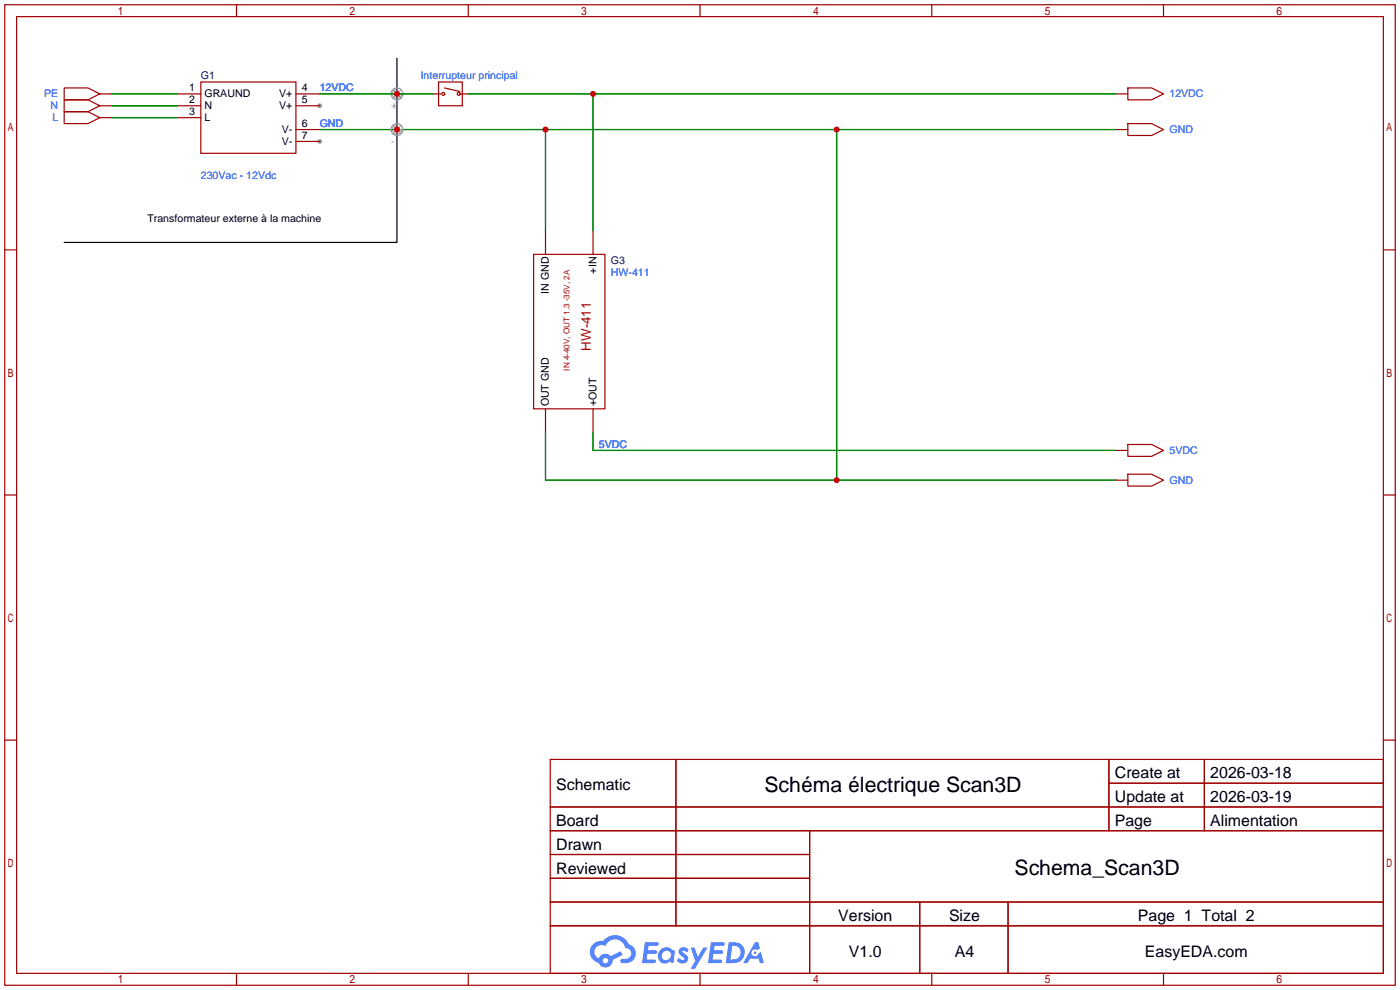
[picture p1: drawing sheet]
<svg xmlns="http://www.w3.org/2000/svg" width="299mm" height="212mm" viewBox="0 0 299 212" stroke-linecap="round" stroke-linejoin="round" font-family="sans-serif">
<g fill="#999">
<circle cx="68.3" cy="22.6" r=".51"/>
<circle cx="68.3" cy="30.2" r=".51"/>
</g>
<g fill="none" stroke="#a10000" stroke-width=".25">
<path d="M1 1h297.2v209.6h-297.2zM3.6 3.6h292.1v204.4h-292.1zM50.5 1v2.6M100.1 1v2.6M149.6 1v2.6M199.1 1v2.6M248.7 1v2.6M1 53.4h2.6M295.7 53.4h2.5M1 105.8h2.6M295.7 105.8h2.5M1 158.2h2.6"/>
<path d="M295.7 158.2h2.5M117.6 162.3h178.1v45.7h-178.1zM117.6 172.5h178.1M117.6 177.5h178.1M144.5 162.3v35.6M173 177.5v30.5M237 162.3v15.2M237 167.4h58.7M257.4 162.3v15.2M117.6 182.6h55.4M117.6 192.8h178.1M117.6 187.7h55.4"/>
<path d="M117.6 197.9h178.1M196.6 192.8v15.2M215.4 192.8v15.2M50.5 208v2.6M100.1 208v2.6M149.6 208v2.6M199.1 208v2.6M248.7 208v2.6"/>
</g>
<g fill="#5487ff">
<path d="M145.3 202.7a1.3 1.3 0 0 1 1.9 .3l-.4 .6a.54 .54 0 0 0-.9-.2l.1 .2a1.34 1.34 0 0 1 .9 1.8 1.47 1.47 0 0 1-2.3-.1l.5-.6 .8 .5a.31 .31 0 0 0 .4-.3 .31 .31 0 0 0-.3-.4 1.12 1.12 0 0 1-.7-1.8z"/>
<path d="M147.6 202.5h.9l.6 2 1.2-2h.9l-2.7 4.6h-.9l1-1.7z"/>
<path d="M137.8 201.4h1.7a1.31 1.31 0 0 1 1.2 .2 .4 .4 0 0 1-.3 .5l-1.8 .1-.1 .9h1.6a.4 .4 0 0 1 .4 .4 .4 .4 0 0 1-.5 .4h-1.6l-.2 1.2h1.4a.46 .46 0 0 1 .5 0 .46 .46 0 0 1 .1 .5l-.4 .2h-2.6z"/>
<path d="M151.9 201.4h1.7a1.32 1.32 0 0 1 1.2 .2 .39 .39 0 0 1-.3 .5l-1.8 .1-.1 .9h1.6a.4 .4 0 0 1 .4 .4 .4 .4 0 0 1-.4 .4h-1.7l-.2 1.2h1.4a.46 .46 0 0 1 .5 0 .46 .46 0 0 1 .1 .5l-.4 .2h-2.6z"/>
<path d="M161.3 201.4h.8l.3 1.3-.6 .4a.75 .75 0 0 0-1.1 .3 .75 .75 0 0 0 .5 1 .75 .75 0 0 0 .9-.7l.5-.2 .6 2.3h-.8l-.3-.9h-1.8l-.5 .9h-1z"/>
<path d="M155.7 201.4l-.6 4.4h1.5a2.27 2.27 0 0 0 2.6-2.2 2.27 2.27 0 0 0-2.7-2.2zM156.5 202.1a1.5 1.5 0 0 1 1.8 1.6 1.5 1.5 0 0 1-1.9 1.4h-.3z"/>
<path d="M141.2 203a1.6 1.6 0 0 0-.3 2.3 1.6 1.6 0 0 0 2.3 .2l.7 .3 .3-2.4-.1-.3-.5-.1a1.58 1.58 0 0 0-2.4 0zM141.8 203.5a.98 .98 0 0 1 1.6 .4 .98 .98 0 0 1-1.1 1.3 .94 .94 0 0 1-.9-.7 .94 .94 0 0 1 .4-1z"/>
<path d="M126.8 201.8a2.37 2.37 0 0 0 1.1 4 1.54 1.54 0 0 0 1.8 1 1.54 1.54 0 0 0 1.2-1.6l2.2-1.1-.5-.8-2 1a1.57 1.57 0 0 0-2.7 .5 1.5 1.5 0 0 1-.7-2.1 1.5 1.5 0 0 1 2.2-.5 2.23 2.23 0 0 1 2.3-1.4 2.23 2.23 0 0 1 2 1.8 1.16 1.16 0 0 1 1.2 1.1 1.16 1.16 0 0 1-1.1 1.2h-.7a.47 .47 0 0 0-.5 .4 .47 .47 0 0 0 .4 .5 2.17 2.17 0 0 0 2.5-.9 2.17 2.17 0 0 0-.3-2.7l-.8-.4a3.2 3.2 0 0 0-5.5-.7l-1.1 .1zM128.8 205.3a.6 .6 0 0 1 1.2 0 .6 .6 0 0 1-1.2 0z"/>
<circle cx="161.4" cy="203.6" r=".28"/>
</g>
<g fill="none" stroke="#a10000" stroke-width=".25">
<path d="M13.7 18.8h5.1l2.5 1.3-2.5 1.2h-5.1zM42.9 17.5h20.3v15.3h-20.3zM93.7 17.5h5.1v5.1h-5.1zM95 18.8l3.3 .8M241 18.8h5.1l2.6 1.3-2.6 1.2h-5.1zM13.7 23.9h5.1l2.5 1.2-2.5 1.3h-5.1zM13.7 21.3h5.1l2.5 1.3-2.5 1.3h-5.1zM21.3 20.1h2.6M21.3 22.6h2.6M21.3 25.1h2.6M37.8 20.1h5.1M37.8 22.6h5.1"/>
<path d="M37.8 25.1h5.1M63.2 20.1h5.1M63.2 22.6h5.1M63.2 27.7h5.1M63.2 30.2h5.1M238.5 20.1h2.5M238.5 27.7h2.5M241 26.4h5.1l2.6 1.3-2.6 1.3h-5.1zM114 54.4h15.3v33h-15.3zM116.6 49.3v5.1M126.7 49.3v5.1M116.6 87.4v5.1"/>
<path d="M126.7 87.4v5.1M238.5 96.3h2.5M241 95h5.1l2.6 1.3-2.6 1.2h-5.1zM238.5 102.6h2.5M241 101.3h5.1l2.6 1.3-2.6 1.3h-5.1z"/>
<circle cx="94.7" cy="20.1" r=".32"/>
<circle cx="98" cy="20.1" r=".32"/>
</g>
<path d="M23.9 20.1h13.9M23.9 22.6h13.9M23.9 25.1h13.9M68.3 20.1h24.2M68.3 27.7h170.2M100.1 20.1h138.4M116.6 27.7v21.6M126.7 20.1v29.2M178.8 27.7v74.9M116.6 92.5v10.1h121.9M126.7 92.5v3.8h111.8" fill="none" stroke="#008700" stroke-width=".25"/>
<path d="M84.8 12.4v39.4h-71.1" fill="none" stroke="#000" stroke-width=".25"/>
<g fill="none" stroke="#999" stroke-width=".25">
<path d="M84.8 27.7h1.3M84.8 20.1h1.3"/>
<circle cx="84.8" cy="27.7" r="1.27"/>
<circle cx="84.8" cy="20.1" r="1.27"/>
</g>
<path d="M83.9 19.2l1.8 1.8M84.8 18.8l-1.2 1.3 1.2 1.2 1.3-1.2M85.7 19.2l-1.8 1.8M83.9 26.8l1.8 1.8M84.8 26.4l-1.2 1.3 1.2 1.3 1.3-1.3M85.7 26.8l-1.8 1.8" fill="none" stroke="#999" stroke-width=".21"/>
<path d="M92.5 20.1h1.7M98.3 20.1h1.8" fill="none" stroke="#870000" stroke-width=".25"/>
<g fill="#c00">
<circle cx="178.8" cy="27.7" r=".63"/>
<circle cx="178.8" cy="102.6" r=".63"/>
<circle cx="116.6" cy="27.7" r=".63"/>
<circle cx="84.8" cy="27.7" r=".63"/>
<circle cx="84.8" cy="20.1" r=".63"/>
<circle cx="126.7" cy="20.1" r=".63"/>
</g>
<g font-size="4.5">
<text x="163.4" y="169.2">Schéma électrique Scan3D</text>
<text x="216.8" y="187">Schema_Scan3D</text>
</g>
<g font-size="3.4">
<text x="238.3" y="166.4">Create at</text>
<text x="258.7" y="166.4">2026-03-18</text>
<text x="118.9" y="168.9">Schematic</text>
<text x="238.3" y="171.4">Update at</text>
<text x="258.7" y="171.4">2026-03-19</text>
<text x="118.9" y="176.5">Board</text>
<text x="238.3" y="176.5">Page</text>
<text x="258.7" y="176.5">Alimentation</text>
<text x="118.9" y="181.6">Drawn</text>
<text x="118.9" y="186.7">Reviewed</text>
<text x="179.2" y="196.8">Version</text>
<text x="202.8" y="196.8">Size</text>
<text x="243.2" y="196.8">Page 1 Total 2</text>
<text x="181.4" y="204.5">V1.0</text>
<text x="204.1" y="204.5">A4</text>
<text x="244.7" y="204.5">EasyEDA.com</text>
</g>
<text font-size="2.8" fill="#a00000" x="126.3" y="74.9" transform="rotate(-90 126.3 74.9)">HW-411</text>
<g font-size="2.3" fill="#000080">
<text x="42.9" y="17">G1</text>
<text x="130.6" y="56.4">G3</text>
</g>
<text font-size="2.3" fill="#03f" x="89.9" y="17">Interrupteur principal</text>
<g font-size="2.3" fill="#00f">
<text x="9.4" y="20.8">PE</text>
<text x="10.8" y="23.3">N</text>
<text x="68.3" y="19.5">12VDC</text>
<text x="249.9" y="20.8">12VDC</text>
<text x="11.2" y="25.9">L</text>
<text x="68.3" y="27.1">GND</text>
<text x="249.9" y="28.4">GND</text>
<text x="42.9" y="38.3">230Vac - 12Vdc</text>
<text x="130.6" y="58.9">HW-411</text>
<text x="128" y="95.7">5VDC</text>
<text x="249.9" y="97">5VDC</text>
<text x="249.9" y="103.3">GND</text>
</g>
<g font-size="2.3">
<text x="40.4" y="19.5">1</text>
<text x="40.4" y="22.1">2</text>
<text x="43.7" y="20.8">GRAUND</text>
<text x="43.7" y="23.3">N</text>
<text x="59.6" y="20.8">V+</text>
<text x="59.6" y="23.3">V+</text>
<text x="64.5" y="19.5">4</text>
<text x="64.5" y="22.1">5</text>
<text x="40.4" y="24.6">3</text>
<text x="43.7" y="25.9">L</text>
<text x="60.2" y="28.4">V-</text>
<text x="64.5" y="27.1">6</text>
<text x="64.5" y="29.7">7</text>
<text x="60.2" y="31">V-</text>
<text x="31.5" y="47.5">Transformateur externe à la machine</text>
<text x="127.5" y="58.5" transform="rotate(-90 127.5 58.5)">+IN</text>
<text x="117.3" y="62.8" transform="rotate(-90 117.3 62.8)">IN GND</text>
<text x="117.3" y="86.9" transform="rotate(-90 117.3 86.9)">OUT GND</text>
<text x="127.5" y="86.9" transform="rotate(-90 127.5 86.9)">+OUT</text>
</g>
<g font-size="2.3" fill="#999">
<text x="83.6" y="23.3">+</text>
<text x="83.6" y="31">-</text>
</g>
<text font-size="1.7" fill="#a00000" x="121.7" y="79.2" transform="rotate(-90 121.7 79.2)">IN 4-40V, OUT 1.3 -35V, 2A</text>
</svg>
